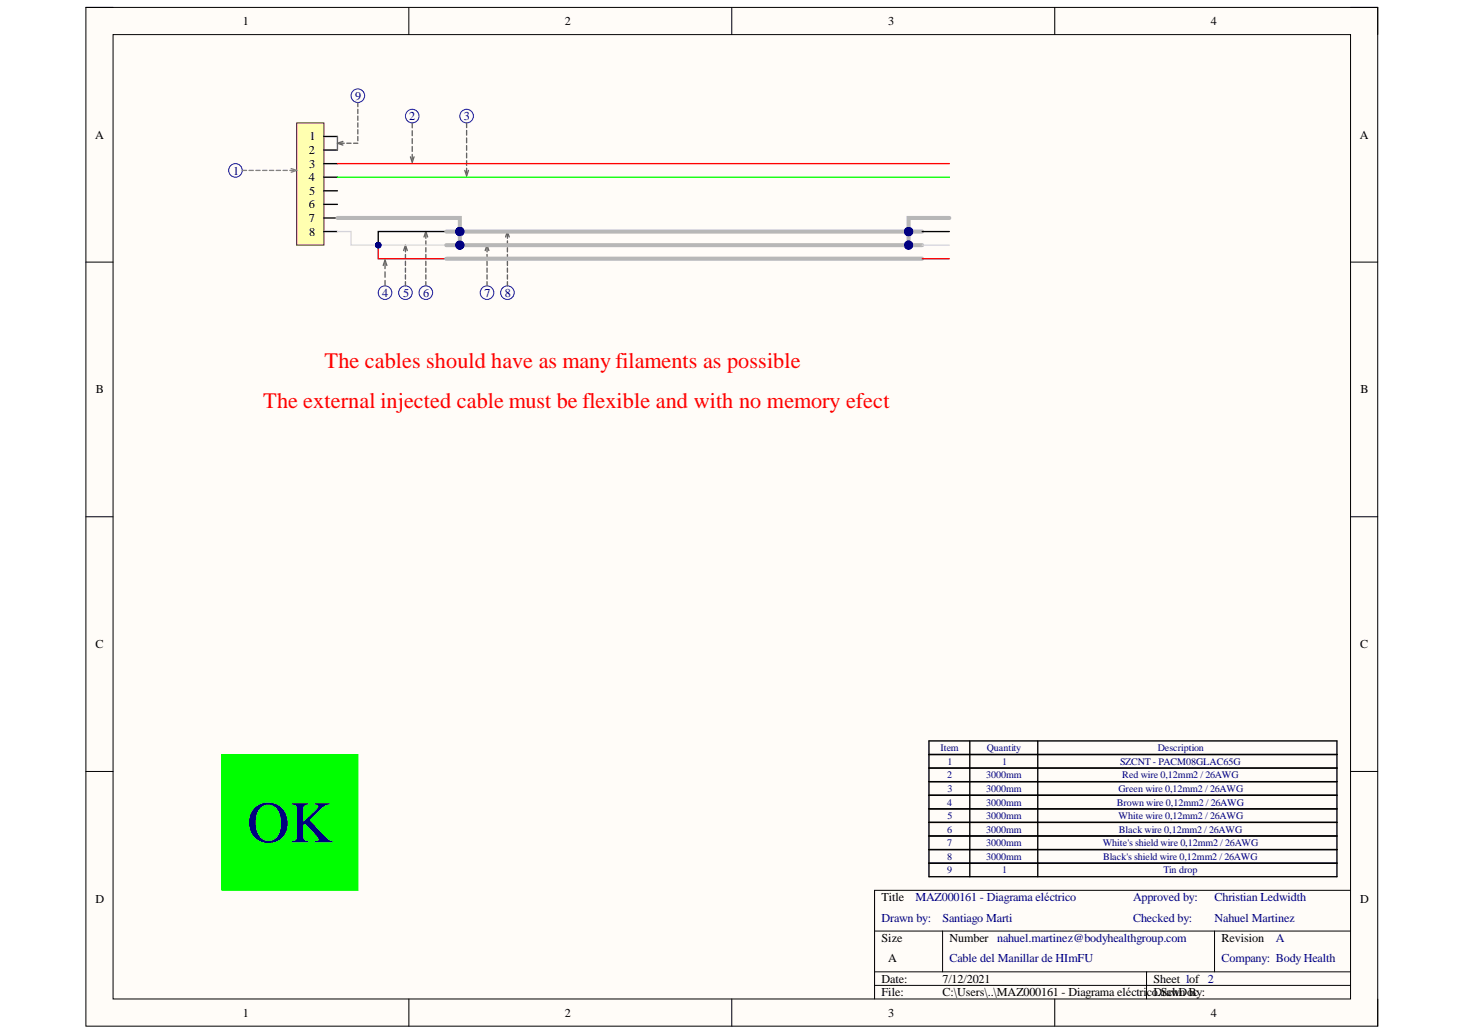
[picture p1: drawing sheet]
<svg xmlns="http://www.w3.org/2000/svg" width="297mm" height="210mm" viewBox="0 0 297 210" stroke-linecap="round" stroke-linejoin="round" font-family="sans-serif">
<path d="M17.4 1.5h261.9v206.6h-261.9z" fill-rule="evenodd" fill="#fffcf8"/>
<path d="M17.4 1.5h261.9v206.6h-261.9z" fill="none" stroke="#000" stroke-width=".2"/>
<path d="M22.9 7h250.9v195.6h-250.9z" fill-rule="evenodd" fill="#fffcf8"/>
<g fill="none" stroke="#000" stroke-width=".2">
<path d="M17.4 1.5h5.5M22.9 7h250.9v195.6h-250.9zM82.9 1.5v5.5M148.4 1.5v5.5M213.9 1.5v5.5M273.8 1.5h5.5v5.5M17.4 53.2h5.5M273.8 53.2h5.5M17.4 104.8h5.5M273.8 104.8h5.5M17.4 156.5h5.5M273.8 156.5h5.5"/>
<path d="M177.3 188.8h96.5M177.3 197.1h96.5M177.3 199.8h96.5M191.1 188.8v8.3M232.5 197.1v5.5M246.3 188.8v8.3M273.8 180.6h-96.5v22M82.9 202.6v5.5M148.4 202.6v5.5M213.9 202.6v5.5M279.3 202.6v5.5"/>
</g>
<path d="M188.4 150.3h82.7v24.8h-82.7zM188.4 153h82.7M188.4 155.8h82.7M188.4 158.5h82.7M196.6 150.3v24.8M210.4 150.3v24.8M188.4 161.3h82.7M188.4 164h82.7M188.4 166.8h82.7M188.4 169.5h82.7M188.4 172.3h82.7" fill="none" stroke="#000" stroke-width=".27"/>
<circle cx="47.7" cy="34.6" r="1.38" fill="none" stroke="#00f" stroke-width=".2"/>
<path d="M60.1 24.9h5.6v24.8h-5.6z" fill-rule="evenodd" fill="#ffffb0"/>
<path d="M60.1 24.9h5.6v24.8h-5.6z" fill="none" stroke="#800000" stroke-width=".2"/>
<path d="M65.7 27.7h2.7M65.7 30.4h2.7M65.7 33.2h2.7M65.7 35.9h2.7M65.7 38.7h2.7M65.7 41.4h2.7M65.7 44.2h2.7M65.7 47h2.7M188.4 175.1h82.7v2.7h-82.7zM196.6 175.1v2.7M210.4 175.1v2.7" fill="none" stroke="#000" stroke-width=".27"/>
<path d="M49.1 34.6h.9M50.5 34.6h.9M51.9 34.6h.8M53.3 34.6h.8M54.6 34.6h.9M56 34.6h.9M57.4 34.6h.9M58.8 34.6h.8M59 34.2l1.1 .4-1.1 .3" fill="none" stroke="#808080" stroke-width=".27"/>
<g fill="none" stroke="#00f" stroke-width=".2">
<circle cx="72.6" cy="19.4" r="1.38"/>
<circle cx="83.6" cy="23.5" r="1.38"/>
<circle cx="94.6" cy="23.5" r="1.38"/>
<circle cx="78.1" cy="59.4" r="1.38"/>
<circle cx="82.2" cy="59.4" r="1.38"/>
<circle cx="86.3" cy="59.4" r="1.38"/>
<circle cx="98.7" cy="59.4" r="1.38"/>
<circle cx="102.9" cy="59.4" r="1.38"/>
</g>
<g fill="none" stroke="#646464" stroke-width=".27">
<path d="M68.9 29.1h.9M69.5 28.7l-1.1 .4 1.1 .3M70.3 29.1h.9M71.7 29.1h.9M72.6 20.8v.8M72.6 22.2v.8M72.6 23.5v.9M72.6 24.9v.9M72.6 26.3v.9M72.6 27.7v.8M83.2 31.8l.4 1.1 .4-1.1M83.6 24.9v1"/>
<path d="M83.6 26.5v1M83.6 28.1v1M83.6 29.7v1M83.6 31.3v1M94.2 34.6l.4 1.1 .4-1.1M94.6 24.9v1M94.6 26.5v.9M94.6 28v.9M94.6 29.5v1M94.6 31.1v.9M94.6 32.6v1M94.6 34.1v1"/>
<path d="M77.7 53.8l.4-1.1 .3 1.1M78.1 53.4v1.1M78.1 55.1v1.1M78.1 56.9v1.1M81.8 50.8l.4-1.1 .4 1.1M82.2 50.2v.9M82.2 51.6v.9M82.2 53v.8M82.2 54.4v.8M82.2 55.7v.9M82.2 57.1v.9M86 48.1l.3-1.1 .4 1.1"/>
<path d="M86.3 47.5v.8M86.3 48.9v.8M86.3 50.2v.9M86.3 51.6v.9M86.3 53v.8M86.3 54.4v.8M86.3 55.7v.9M86.3 57.1v.9M98.4 50.8l.3-1.1 .4 1.1M98.7 50.2v.9M98.7 51.6v.9M98.7 53v.8"/>
<path d="M98.7 54.4v.8M98.7 55.7v.9M98.7 57.1v.9M102.5 48.1l.4-1.1 .3 1.1M102.9 47.5v.8M102.9 48.9v.8M102.9 50.2v.9M102.9 51.6v.9M102.9 53v.8M102.9 54.4v.8M102.9 55.7v.9M102.9 57.1v.9"/>
</g>
<path d="M45 153h27.6v27.6h-27.6z" fill-rule="evenodd" fill="#0f0"/>
<path d="M45 153h27.6v27.6h-27.6z" fill="none" stroke="#0f0" stroke-width=".2"/>
<path d="M184.2 47v2.7" fill="none" stroke="#b7b7b7" stroke-width=".82"/>
<circle cx="184.2" cy="49.7" r=".83" fill="#000080"/>
<circle cx="184.2" cy="49.7" r=".83" fill="none" stroke="#000080" stroke-width=".2"/>
<circle cx="184.2" cy="47" r=".82" fill="#000080"/>
<circle cx="184.2" cy="47" r=".82" fill="none" stroke="#000080" stroke-width=".2"/>
<path d="M68.4 47h2.8v2.7h19.3" fill="none" stroke="#d9d9d9" stroke-width=".27"/>
<circle cx="76.7" cy="49.7" r=".55" fill="#000080"/>
<circle cx="76.7" cy="49.7" r=".55" fill="none" stroke="#000080" stroke-width=".2"/>
<path d="M68.4 44.2h24.8v2.8" fill="none" stroke="#b7b7b7" stroke-width=".82"/>
<circle cx="93.2" cy="47" r=".83" fill="#000080"/>
<circle cx="93.2" cy="47" r=".83" fill="none" stroke="#000080" stroke-width=".2"/>
<path d="M68.4 35.9h124.1" fill="none" stroke="#0f0" stroke-width=".27"/>
<path d="M68.4 33.2h124.1" fill="none" stroke="#f00" stroke-width=".27"/>
<path d="M76.7 49.7v2.8h13.8" fill="none" stroke="#980000" stroke-width=".27"/>
<circle cx="76.7" cy="49.7" r=".55" fill="#000080"/>
<circle cx="76.7" cy="49.7" r=".55" fill="none" stroke="#000080" stroke-width=".2"/>
<path d="M90.5 47h-13.8v2.7" fill="none" stroke="#000" stroke-width=".27"/>
<circle cx="76.7" cy="49.7" r=".55" fill="#000080"/>
<circle cx="76.7" cy="49.7" r=".55" fill="none" stroke="#000080" stroke-width=".2"/>
<path d="M90.5 49.7h96.5M90.5 52.5h96.5" fill="none" stroke="#b7b7b7" stroke-width=".82"/>
<circle cx="93.2" cy="49.7" r=".83" fill="#000080"/>
<circle cx="93.2" cy="49.7" r=".83" fill="none" stroke="#000080" stroke-width=".2"/>
<circle cx="184.2" cy="49.7" r=".83" fill="#000080"/>
<circle cx="184.2" cy="49.7" r=".83" fill="none" stroke="#000080" stroke-width=".2"/>
<path d="M90.5 47h96.5" fill="none" stroke="#b7b7b7" stroke-width=".82"/>
<circle cx="93.2" cy="47" r=".83" fill="#000080"/>
<circle cx="93.2" cy="47" r=".83" fill="none" stroke="#000080" stroke-width=".2"/>
<circle cx="184.2" cy="47" r=".82" fill="#000080"/>
<circle cx="184.2" cy="47" r=".82" fill="none" stroke="#000080" stroke-width=".2"/>
<path d="M192.5 44.2h-8.3v2.8" fill="none" stroke="#b7b7b7" stroke-width=".82"/>
<circle cx="184.2" cy="47" r=".82" fill="#000080"/>
<circle cx="184.2" cy="47" r=".82" fill="none" stroke="#000080" stroke-width=".2"/>
<path d="M187 52.5h5.5" fill="none" stroke="#980000" stroke-width=".27"/>
<path d="M187 49.7h5.5" fill="none" stroke="#d9d9d9" stroke-width=".27"/>
<path d="M187 47h5.5" fill="none" stroke="#000" stroke-width=".27"/>
<path d="M68.4 27.7v2.7" fill="none" stroke="#666" stroke-width=".27"/>
<path d="M93.2 47v2.7" fill="none" stroke="#b7b7b7" stroke-width=".82"/>
<circle cx="93.2" cy="49.7" r=".83" fill="#000080"/>
<circle cx="93.2" cy="49.7" r=".83" fill="none" stroke="#000080" stroke-width=".2"/>
<circle cx="93.2" cy="47" r=".83" fill="#000080"/>
<circle cx="93.2" cy="47" r=".83" fill="none" stroke="#000080" stroke-width=".2"/>
<text font-size="11.9" fill="#000080" x="50.1" y="170.8">OK</text>
<g font-size="4.5" fill="#f00">
<text x="65.8" y="74.5">The cables should have as many filaments as possible</text>
<text x="53.4" y="82.8">The external injected cable must be flexible and with no memory efect</text>
</g>
<g font-size="2.5">
<text x="49.2" y="5.1">1</text>
<text x="114.5" y="5.1">2</text>
<text x="180.1" y="5.1">3</text>
<text x="245.5" y="5.1">4</text>
<text x="19.3" y="28.1">A</text>
<text x="62.8" y="28.5">1</text>
<text x="275.7" y="28.1">A</text>
<text x="62.6" y="31.3">2</text>
<text x="62.7" y="34.1">3</text>
<text x="62.6" y="36.8">4</text>
<text x="62.7" y="39.6">5</text>
<text x="62.6" y="42.3">6</text>
<text x="62.6" y="45.1">7</text>
<text x="62.7" y="47.8">8</text>
<text x="19.5" y="79.8">B</text>
<text x="275.9" y="79.8">B</text>
<text x="19.4" y="131.5">C</text>
<text x="275.8" y="131.5">C</text>
<text x="19.4" y="183.1">D</text>
<text x="178.7" y="182.8">Title</text>
<text x="275.8" y="183.1">D</text>
<text x="178.7" y="191">Size</text>
<text x="192.5" y="191">Number nahuel.martinez@bodyhealthgroup.com</text>
<text x="247.7" y="191">Revision</text>
<text x="180.1" y="195.2">A</text>
<text x="178.7" y="199.3">Date:</text>
<text x="178.7" y="202.1">File:</text>
<text x="191.1" y="199.3">7/12/2021</text>
<text x="191.1" y="202.1">C:\Users\..\MAZ000161 - Diagrama eléctricoDrawn By:</text>
<text x="233.9" y="199.3">Sheet 1of 2</text>
<text x="234.8" y="202.1">.SchDoc</text>
<text x="49.2" y="206.2">1</text>
<text x="114.5" y="206.2">2</text>
<text x="180.1" y="206.2">3</text>
<text x="245.5" y="206.2">4</text>
</g>
<g font-size="2.5" fill="#000080">
<text x="72" y="20.3">9</text>
<text x="83" y="24.4">2</text>
<text x="94.1" y="24.4">3</text>
<text x="47.3" y="35.4">1</text>
<text x="77.5" y="60.2">4</text>
<text x="81.7" y="60.2">5</text>
<text x="85.8" y="60.2">6</text>
<text x="98.2" y="60.2">7</text>
<text x="102.4" y="60.2">8</text>
<text x="185.6" y="182.8">MAZ000161 - Diagrama eléctrico</text>
<text x="229.8" y="182.8">Approved by:</text>
<text x="246.2" y="182.8">Christian Ledwidth</text>
<text x="178.7" y="187">Drawn by:</text>
<text x="191.1" y="187">Santiago Marti</text>
<text x="229.8" y="187">Checked by:</text>
<text x="246.2" y="187">Nahuel Martinez</text>
<text x="258.7" y="191">A</text>
<text x="192.5" y="195.2">Cable del Manillar de HImFU</text>
<text x="247.7" y="195.2">Company: Body Health</text>
</g>
<g font-size="2" fill="#000080">
<text x="190.7" y="152.3">Item</text>
<text x="192.1" y="155.1">1</text>
<text x="200.1" y="152.3">Quantity</text>
<text x="203.2" y="155.1">1</text>
<text x="227.1" y="155.1">SZCNT - PACM08GLAC65G</text>
<text x="234.7" y="152.3">Description</text>
<text x="192" y="157.8">2</text>
<text x="192.1" y="160.6">3</text>
<text x="200" y="157.8">3000mm</text>
<text x="200" y="160.6">3000mm</text>
<text x="226.8" y="160.6">Green wire 0,12mm2 / 26AWG</text>
<text x="227.6" y="157.8">Red wire 0,12mm2 / 26AWG</text>
<text x="192" y="163.4">4</text>
<text x="192.1" y="166.1">5</text>
<text x="200" y="163.4">3000mm</text>
<text x="200" y="166.1">3000mm</text>
<text x="226.5" y="163.4">Brown wire 0,12mm2 / 26AWG</text>
<text x="226.8" y="166.1">White wire 0,12mm2 / 26AWG</text>
<text x="192" y="168.9">6</text>
<text x="192" y="171.6">7</text>
<text x="200" y="168.9">3000mm</text>
<text x="200" y="171.6">3000mm</text>
<text x="223.6" y="171.6">White's shield wire 0,12mm2 / 26AWG</text>
<text x="226.9" y="168.9">Black wire 0,12mm2 / 26AWG</text>
<text x="192" y="174.4">8</text>
<text x="192" y="177.1">9</text>
<text x="200" y="174.4">3000mm</text>
<text x="203.2" y="177.1">1</text>
<text x="223.7" y="174.4">Black's shield wire 0,12mm2 / 26AWG</text>
<text x="235.9" y="177.1">Tin drop</text>
</g>
</svg>
